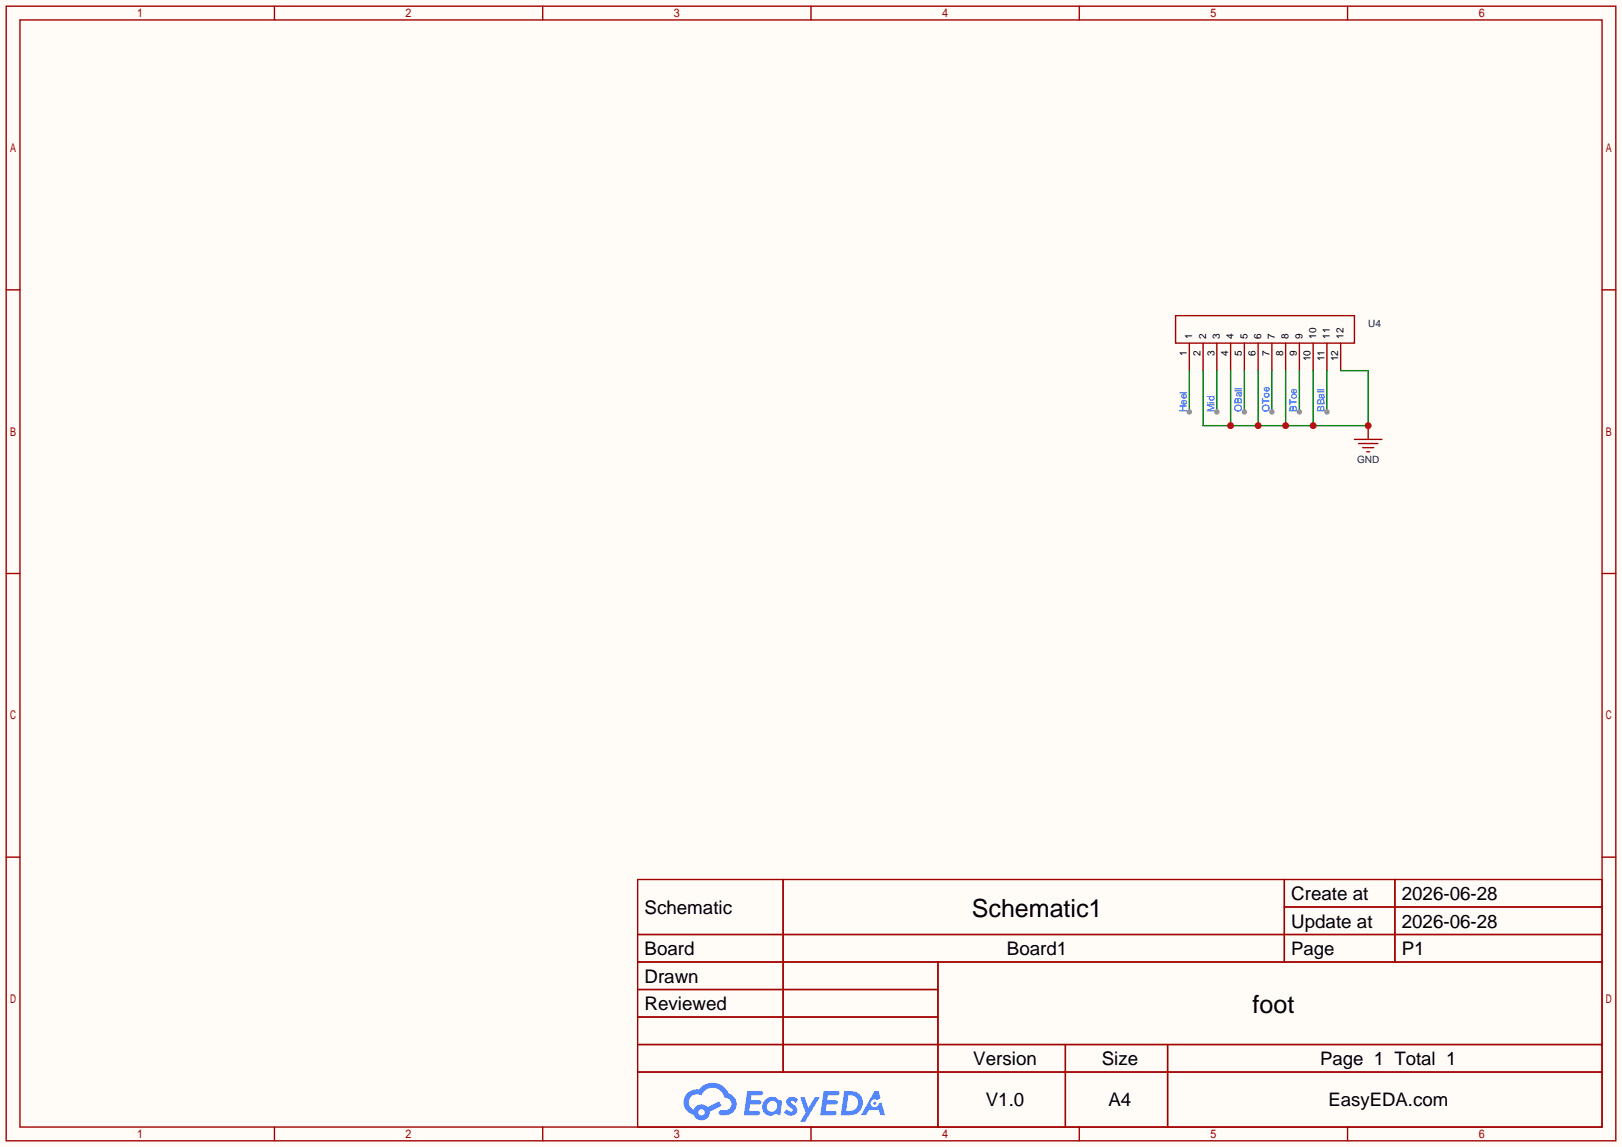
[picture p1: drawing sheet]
<svg xmlns="http://www.w3.org/2000/svg" width="299mm" height="212mm" viewBox="0 0 299 212" stroke-linecap="round" stroke-linejoin="round" font-family="sans-serif">
<path d="M0 0h299.5v211.8h-299.5z" fill="#fffcf7"/>
<g fill="none" stroke="#a10000" stroke-width=".25">
<path d="M1.1 1.1h297.2v209.6h-297.2zM3.7 3.7h292.1v204.5h-292.1zM50.7 1.1v2.6M100.2 1.1v2.6M149.7 1.1v2.6M199.3 1.1v2.6M248.8 1.1v2.6M1.1 53.5h2.6M295.8 53.5h2.5M1.1 105.9h2.6M295.8 105.9h2.5M1.1 158.3h2.6"/>
<path d="M295.8 158.3h2.5M117.7 162.4h178.1v45.8h-178.1zM117.7 172.6h178.1M117.7 177.7h178.1M144.6 162.4v35.6M173.2 177.7v30.5M237.1 162.4v15.3M237.1 167.5h58.7M257.5 162.4v15.3M117.7 182.8h55.5M117.7 192.9h178.1M117.7 187.8h55.5"/>
<path d="M117.7 198h178.1M196.7 192.9v15.3M215.6 192.9v15.3M50.7 208.2v2.5M100.2 208.2v2.5M149.7 208.2v2.5M199.3 208.2v2.5M248.8 208.2v2.5"/>
</g>
<g fill="#5487ff">
<path d="M145.5 202.8a1.3 1.3 0 0 1 1.8 .3l-.4 .6a.54 .54 0 0 0-.9-.2l.1 .2a1.58 1.58 0 0 1 1.1 1.6 1.43 1.43 0 0 1-2.5 .1l.5-.6a.64 .64 0 0 0 .5 .5 .64 .64 0 0 0 .7-.3l-.2-.2a1.6 1.6 0 0 1-1-1.6z"/>
<path d="M147.7 202.7h.9l.7 1.9 1.1-1.9h.9l-2.7 4.5h-.9l1-1.7z"/>
<path d="M138 201.5h1.6a1.31 1.31 0 0 1 1.2 .2 .4 .4 0 0 1-.3 .6h-1.8l-.1 .9h1.6a.4 .4 0 0 1 .4 .4 .4 .4 0 0 1-.4 .4h-1.7l-.2 1.2h.8a1.23 1.23 0 0 1 1.2 .2 .39 .39 0 0 1-.3 .6h-2.7z"/>
<path d="M152.1 201.5h1.6a1.32 1.32 0 0 1 1.3 .2 .39 .39 0 0 1-.4 .6h-1.7l-.2 .9h1.7a.4 .4 0 0 1 .3 .4 .4 .4 0 0 1-.4 .4h-1.7l-.2 1.2h.8a1.23 1.23 0 0 1 1.2 .2 .39 .39 0 0 1-.3 .6h-2.7z"/>
<path d="M161.5 201.5h.7l.4 1.3-.7 .4a.75 .75 0 0 0-1.1 .3 .75 .75 0 0 0 .5 1 .75 .75 0 0 0 .9-.6l.6-.3 .6 2.4h-.9l-.2-1h-1.9l-.5 1h-.9z"/>
<path d="M155.9 201.5l-.7 4.5h1.5a2.27 2.27 0 0 0 2.6-2.3 2.27 2.27 0 0 0-2.7-2.2zM156.6 202.3a1.5 1.5 0 0 1 1.8 1.5 1.5 1.5 0 0 1-1.9 1.4h-.3z"/>
<path d="M141.3 203.1a1.62 1.62 0 0 0-.4 2.1 1.62 1.62 0 0 0 2 .7l.4-.3 .3 .3 .5 .1 .3-2.5-.2-.3h-.4a1.58 1.58 0 0 0-2.5-.1zM141.9 203.6a.99 .99 0 0 1 1.6 .3 .99 .99 0 0 1-.9 1.4 .94 .94 0 0 1-1-.5 .94 .94 0 0 1 .3-1.2z"/>
<path d="M126.9 201.9a2.37 2.37 0 0 0 1.2 4 1.54 1.54 0 0 0 1.7 1 1.54 1.54 0 0 0 1.3-1.6l2.1-1.1-.5-.8-2 1.1a1.57 1.57 0 0 0-2.6 .4 1.5 1.5 0 0 1-.8-2.1 1.5 1.5 0 0 1 2.2-.5 2.23 2.23 0 0 1 2.3-1.4 2.23 2.23 0 0 1 2 1.8 1.16 1.16 0 0 1 1.2 1.1 1.16 1.16 0 0 1-1 1.3h-.7a.47 .47 0 0 0-.6 .3 .47 .47 0 0 0 .4 .6 2.23 2.23 0 0 0 2.3-.7 2.23 2.23 0 0 0 .4-2.3 2.16 2.16 0 0 0-1.3-1.1 3.2 3.2 0 0 0-5.4-.7l-1.2 .1zM129 205.4a.58 .58 0 0 1 1.1 0 .58 .58 0 0 1-1.1 0z"/>
<circle cx="161.5" cy="203.8" r=".28"/>
</g>
<path d="M219.6 63.4v5.1M222.1 63.4v5.1M224.7 63.4v5.1M227.2 63.4v5.1M229.7 63.4v5.1M232.3 63.4v5.1M234.8 63.4v5.1M237.4 63.4v5.1M239.9 63.4v5.1M242.4 63.4v5.1M245 63.4v5.1M247.5 63.4v5.1" fill="none" stroke="#870000" stroke-width=".25"/>
<path d="M217 58.3h33.1v5.1h-33.1z" fill="none" stroke="#a10000" stroke-width=".25"/>
<path d="M219.6 68.5v7.6" fill="none" stroke="#008700" stroke-width=".25"/>
<circle cx="219.6" cy="76.1" r=".51" fill="#999"/>
<path d="M224.7 68.5v7.6" fill="none" stroke="#008700" stroke-width=".25"/>
<circle cx="224.7" cy="76.1" r=".51" fill="#999"/>
<path d="M245 68.5v7.6" fill="none" stroke="#008700" stroke-width=".25"/>
<circle cx="245" cy="76.1" r=".51" fill="#999"/>
<path d="M239.9 68.5v7.6" fill="none" stroke="#008700" stroke-width=".25"/>
<circle cx="239.9" cy="76.1" r=".51" fill="#999"/>
<path d="M234.8 68.5v7.6" fill="none" stroke="#008700" stroke-width=".25"/>
<circle cx="234.8" cy="76.1" r=".51" fill="#999"/>
<path d="M229.7 68.5v7.6" fill="none" stroke="#008700" stroke-width=".25"/>
<circle cx="229.7" cy="76.1" r=".51" fill="#999"/>
<path d="M252.6 78.6v2.6" fill="none" stroke="#870000" stroke-width=".25"/>
<path d="M250.1 81.2h5M250.8 81.9h3.6M251.6 82.7h2M252.3 83.4h.6" fill="none" stroke="#a10000" stroke-width=".25"/>
<path d="M222.1 68.5v10.1h30.5v-10.1h-5.1M227.2 68.5v10.1M232.3 68.5v10.1M237.4 68.5v10.1M242.4 68.5v10.1" fill="none" stroke="#008700" stroke-width=".25"/>
<g fill="#c00">
<circle cx="252.6" cy="78.6" r=".63"/>
<circle cx="242.4" cy="78.6" r=".63"/>
<circle cx="237.4" cy="78.6" r=".63"/>
<circle cx="232.3" cy="78.6" r=".63"/>
<circle cx="227.2" cy="78.6" r=".63"/>
</g>
<g font-size="4.6">
<text x="179.4" y="169.4">Schematic1</text>
<text x="231.3" y="187.1">foot</text>
</g>
<g font-size="3.5">
<text x="238.4" y="166.2">Create at</text>
<text x="258.8" y="166.2">2026-06-28</text>
<text x="119" y="168.8">Schematic</text>
<text x="238.4" y="171.3">Update at</text>
<text x="258.8" y="171.3">2026-06-28</text>
<text x="119" y="176.4">Board</text>
<text x="185.9" y="176.4">Board1</text>
<text x="258.8" y="176.4">P1</text>
<text x="119" y="181.5">Drawn</text>
<text x="119" y="186.6">Reviewed</text>
<text x="179.7" y="196.7">Version</text>
<text x="203.4" y="196.7">Size</text>
<text x="182" y="204.3">V1.0</text>
<text x="204.7" y="204.3">A4</text>
</g>
<g font-size="3.4">
<text x="238.4" y="176.4">Page</text>
<text x="243.7" y="196.7">Page 1 Total 1</text>
<text x="245.3" y="204.3">EasyEDA.com</text>
</g>
<g font-size="1.8">
<text x="219.1" y="65.7" transform="rotate(-90 219.1 65.7)">1</text>
<text x="220.1" y="62.6" transform="rotate(-90 220.1 62.6)">1</text>
<text x="221.7" y="65.7" transform="rotate(-90 221.7 65.7)">2</text>
<text x="222.7" y="62.6" transform="rotate(-90 222.7 62.6)">2</text>
<text x="224.2" y="65.7" transform="rotate(-90 224.2 65.7)">3</text>
<text x="225.2" y="62.6" transform="rotate(-90 225.2 62.6)">3</text>
<text x="226.7" y="65.7" transform="rotate(-90 226.7 65.7)">4</text>
<text x="227.8" y="62.6" transform="rotate(-90 227.8 62.6)">4</text>
<text x="229.3" y="65.7" transform="rotate(-90 229.3 65.7)">5</text>
<text x="230.3" y="62.6" transform="rotate(-90 230.3 62.6)">5</text>
<text x="231.8" y="65.7" transform="rotate(-90 231.8 65.7)">6</text>
<text x="232.8" y="62.6" transform="rotate(-90 232.8 62.6)">6</text>
<text x="234.4" y="65.7" transform="rotate(-90 234.4 65.7)">7</text>
<text x="235.4" y="62.6" transform="rotate(-90 235.4 62.6)">7</text>
<text x="236.9" y="65.7" transform="rotate(-90 236.9 65.7)">8</text>
<text x="237.9" y="62.6" transform="rotate(-90 237.9 62.6)">8</text>
<text x="239.4" y="65.7" transform="rotate(-90 239.4 65.7)">9</text>
<text x="240.5" y="62.6" transform="rotate(-90 240.5 62.6)">9</text>
<text x="243" y="62.6" transform="rotate(-90 243 62.6)">10</text>
<text x="245.5" y="62.6" transform="rotate(-90 245.5 62.6)">11</text>
<text x="248.1" y="62.6" transform="rotate(-90 248.1 62.6)">12</text>
<text x="242" y="66.7" transform="rotate(-90 242 66.7)">10</text>
<text x="244.5" y="66.7" transform="rotate(-90 244.5 66.7)">11</text>
<text x="247.1" y="66.7" transform="rotate(-90 247.1 66.7)">12</text>
</g>
<g font-size="1.8" fill="#000080">
<text x="252.6" y="60.4">U4</text>
<text x="250.5" y="85.5">GND</text>
</g>
<g font-size="1.8" fill="#00f">
<text x="219.1" y="76.1" transform="rotate(-90 219.1 76.1)">Heel</text>
<text x="224.2" y="76.1" transform="rotate(-90 224.2 76.1)">Mid</text>
<text x="229.3" y="76.1" transform="rotate(-90 229.3 76.1)">OBall</text>
<text x="234.4" y="76.1" transform="rotate(-90 234.4 76.1)">OToe</text>
<text x="239.4" y="76.1" transform="rotate(-90 239.4 76.1)">BToe</text>
<text x="244.5" y="76.1" transform="rotate(-90 244.5 76.1)">BBall</text>
</g>
</svg>
